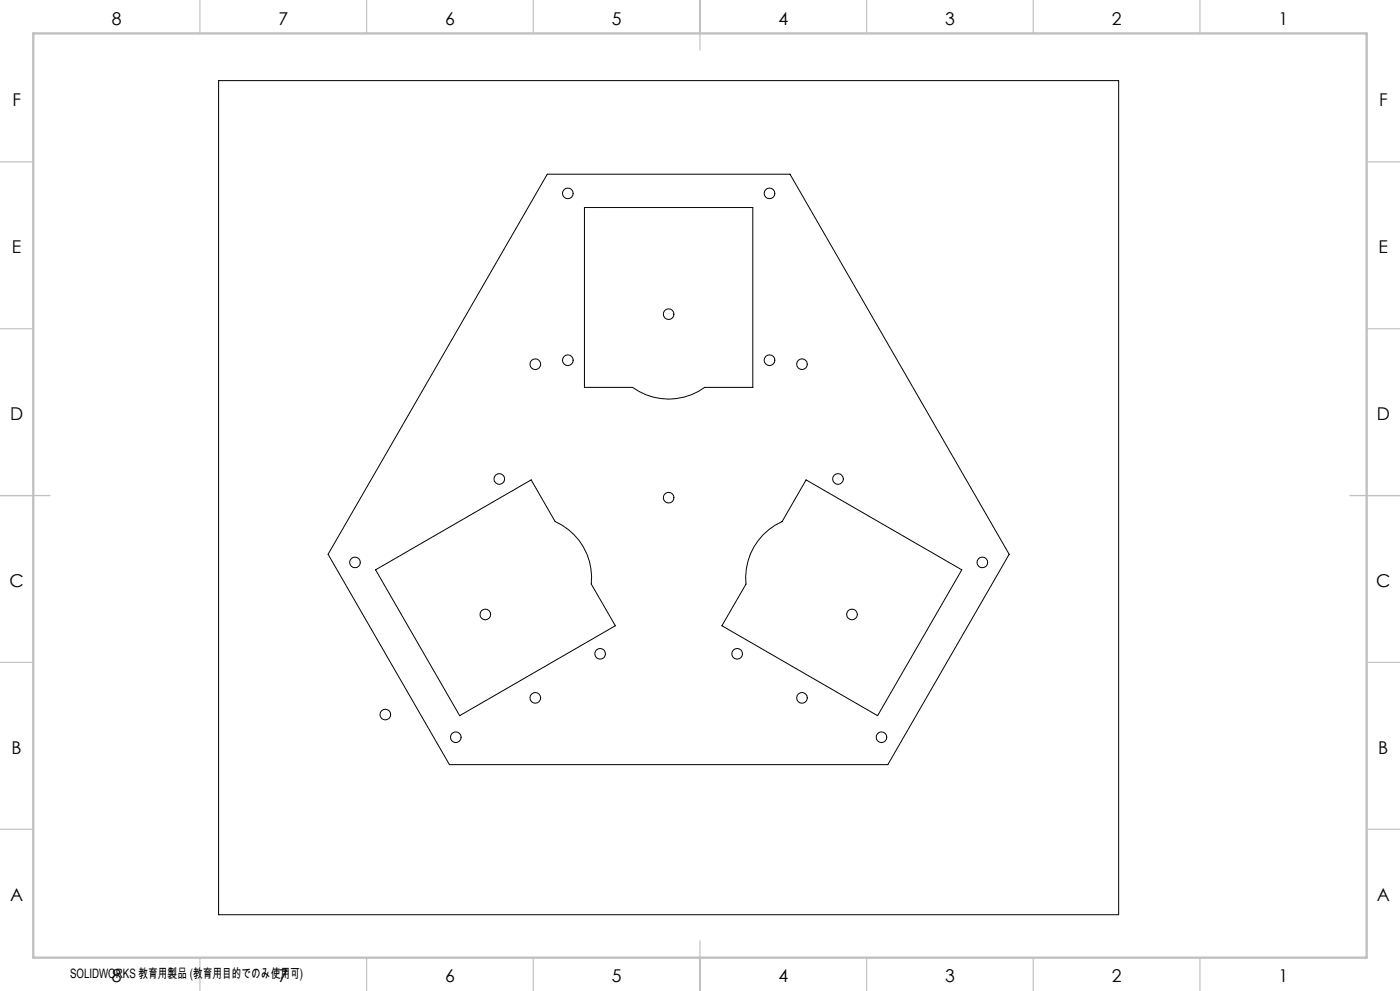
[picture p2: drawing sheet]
<svg xmlns="http://www.w3.org/2000/svg" width="420mm" height="297mm" viewBox="0 0 420 297" stroke-linecap="round" stroke-linejoin="round" font-family="sans-serif">
<g fill="none" stroke="#c0c0c0" stroke-width=".35">
<path d="M60 0v10M110 0v10M160 0v10M210 0v15M260 0v10M310 0v10M360 0v10M0 48.5h10M410 48.5h10M0 98.5h10M410 98.5h10M0 148.5h15"/>
<path d="M405 148.5h15M0 198.5h10M410 198.5h10M0 248.5h10M410 248.5h10M60 287v10M110 287v10M160 287v10M210 282v15M260 287v10M310 287v10M360 287v10"/>
</g>
<path d="M10 10h400v277h-400z" fill="none" stroke="#c0c0c0" stroke-width=".7"/>
<g fill="none" stroke="#000" stroke-width=".3">
<path d="M65.6 24.2h270v249.9h-270zM164.2 52.2h72.8l65.8 113.9-36.5 63.1h-131.5l-36.4-63.1zM175.3 62.2h50.5v53.9h-14.4a18.4 18.4 0 0 1-21.6 0h-14.5zM241.8 143.8l46.7 27-25.2 43.7-46.7-27 7.2-12.5a18.4 18.4 0 0 1 10.8-18.7zM112.7 170.8l46.6-27 7.2 12.5a18.4 18.4 0 0 1 10.9 18.7l7.2 12.5-46.7 27z"/>
<circle cx="170.3" cy="58" r="1.6"/>
<circle cx="230.8" cy="57.9" r="1.6"/>
<circle cx="200.6" cy="94.2" r="1.59"/>
<circle cx="160.6" cy="109.1" r="1.61"/>
<circle cx="170.3" cy="108" r="1.6"/>
<circle cx="230.8" cy="107.9" r="1.6"/>
<circle cx="240.6" cy="109.1" r="1.59"/>
<circle cx="149.8" cy="143.5" r="1.59"/>
<circle cx="200.6" cy="149.1" r="1.59"/>
<circle cx="251.4" cy="143.5" r="1.61"/>
<circle cx="106.5" cy="168.5" r="1.6"/>
<circle cx="294.7" cy="168.6" r="1.6"/>
<circle cx="145.6" cy="184.1" r="1.59"/>
<circle cx="180" cy="195.9" r="1.6"/>
<circle cx="221.1" cy="196" r="1.6"/>
<circle cx="255.6" cy="184.1" r="1.61"/>
<circle cx="115.6" cy="214.2" r="1.6"/>
<circle cx="160.6" cy="209.2" r="1.61"/>
<circle cx="240.6" cy="209.2" r="1.59"/>
<circle cx="136.7" cy="220.9" r="1.59"/>
<circle cx="264.4" cy="220.9" r="1.59"/>
</g>
<g font-size="5.3">
<text x="33.5" y="7.4">8</text>
<text x="83.5" y="7.4">7</text>
<text x="133.5" y="7.4">6</text>
<text x="183.5" y="7.4">5</text>
<text x="233.5" y="7.4">4</text>
<text x="283.5" y="7.4">3</text>
<text x="333.5" y="7.4">2</text>
<text x="383.5" y="7.4">1</text>
<text x="3.7" y="31.6">F</text>
<text x="413.7" y="31.6">F</text>
<text x="3.6" y="75.9">E</text>
<text x="413.6" y="75.9">E</text>
<text x="3" y="125.9">D</text>
<text x="413" y="125.9">D</text>
<text x="2.8" y="175.9">C</text>
<text x="412.8" y="175.9">C</text>
<text x="3.5" y="225.9">B</text>
<text x="413.5" y="225.9">B</text>
<text x="3" y="270.1">A</text>
<text x="413" y="270.1">A</text>
<text x="33.5" y="294.4">8</text>
<text x="83.5" y="294.4">7</text>
<text x="133.5" y="294.4">6</text>
<text x="183.5" y="294.4">5</text>
<text x="233.5" y="294.4">4</text>
<text x="283.5" y="294.4">3</text>
<text x="333.5" y="294.4">2</text>
<text x="383.5" y="294.4">1</text>
</g>
<text font-size="3.9" x="21" y="293">SOLIDWORKS 教育用製品 (教育用目的でのみ使用可)</text>
</svg>
